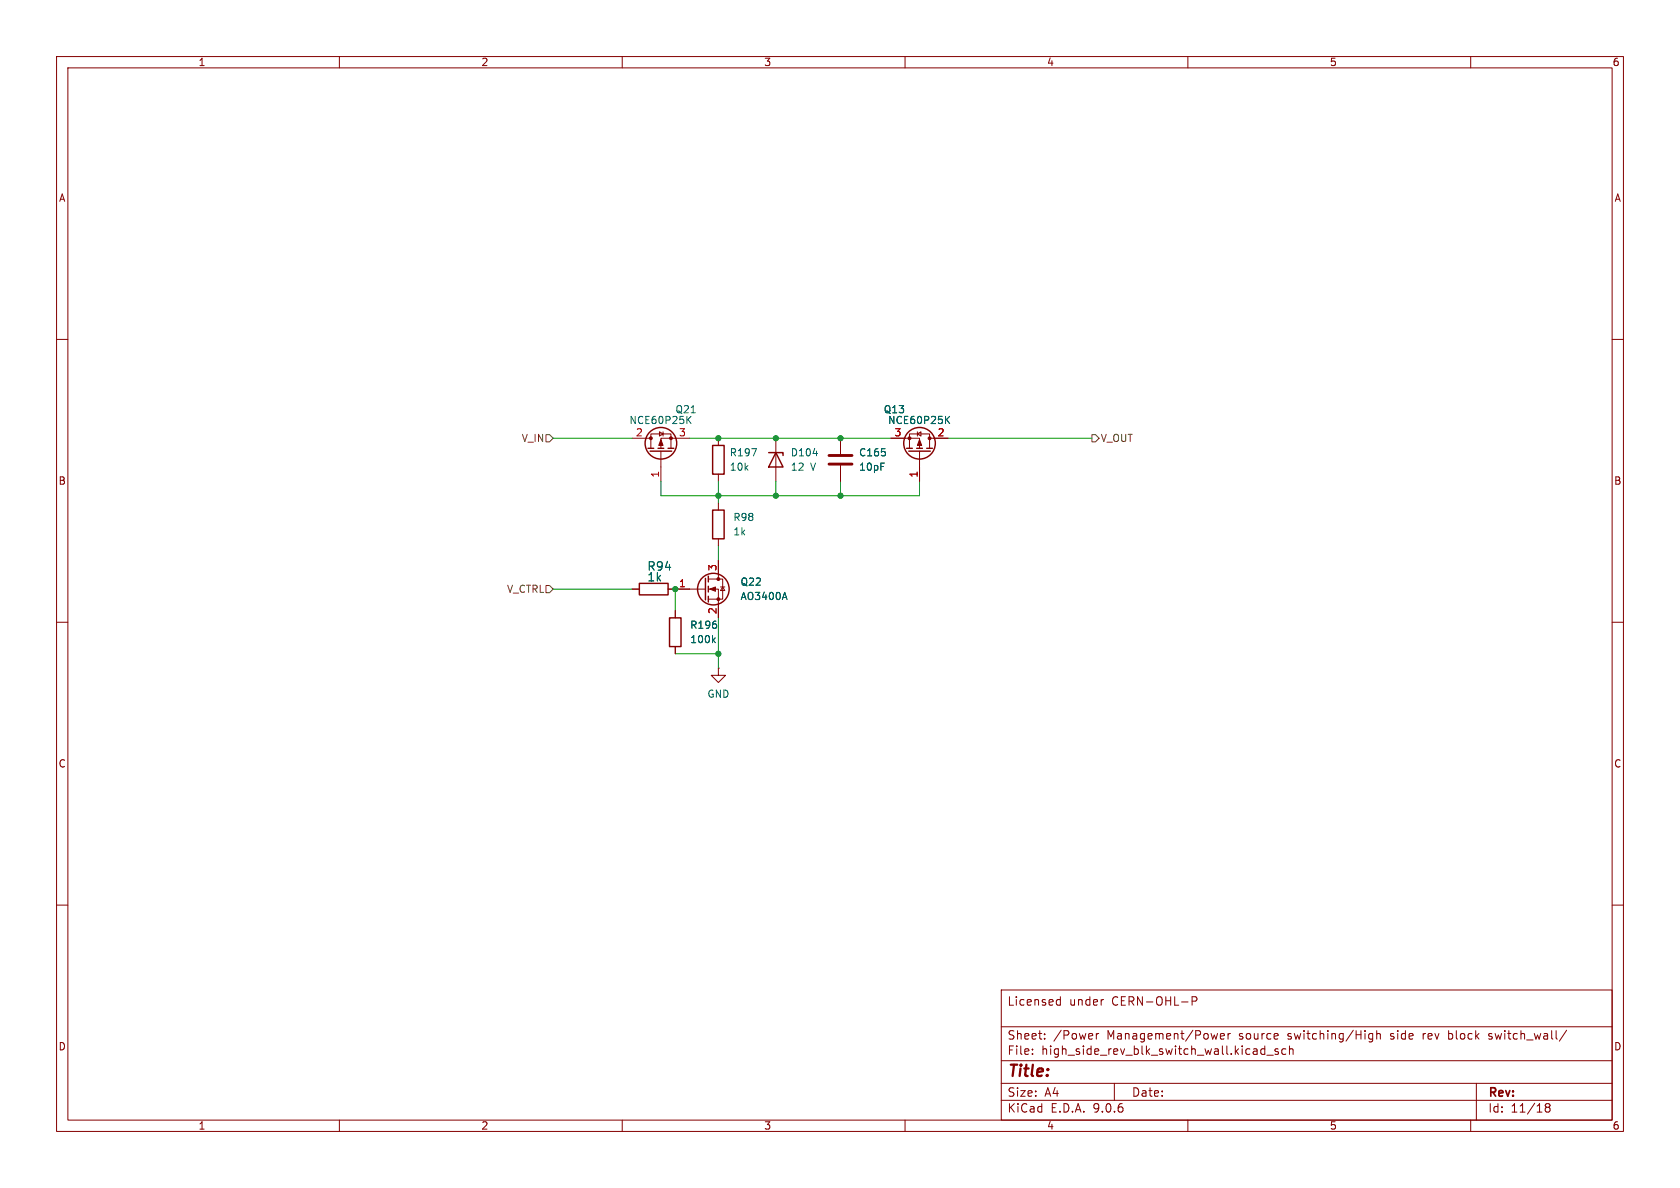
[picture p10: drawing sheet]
(kicad_sch
 (version 20250114)
 (generator "eeschema")
 (generator_version "9.0")
 (paper "A4")
 (title_block
  (comment 1 "Licensed under CERN-OHL-P"))
 (lib_symbols
  (symbol "Device:C"
   (pin_numbers (hide yes))
   (pin_names
    (offset 0.254)) (exclude_from_sim no) (in_bom yes) (on_board yes)
   (property "Reference" "C" (at 0.635 2.54 0) (effects (font (size 1.27 1.27)) (justify left)))
   (property "Value" "C" (at 0.635 -2.54 0) (effects (font (size 1.27 1.27)) (justify left)))
   (property "Footprint" "" (at 0.9652 -3.81 0) (effects (font (size 1.27 1.27)) (hide yes)))
   (property "Datasheet" "~" (at 0 0 0) (effects (font (size 1.27 1.27)) (hide yes)))
   (property "Description" "Unpolarized capacitor" (at 0 0 0) (effects (font (size 1.27 1.27)) (hide yes)))
   (symbol "C_0_1"
    (polyline (pts (xy -2.032 0.762) (xy 2.032 0.762)) (stroke (width 0.508) (type default)) (fill (type none)))
    (polyline (pts (xy -2.032 -0.762) (xy 2.032 -0.762)) (stroke (width 0.508) (type default)) (fill (type none))))
   (symbol "C_1_1"
    (pin passive line (at 0 3.81 270) (length 2.794) (name "~" (effects (font (size 1.27 1.27)))) (number "1" (effects (font (size 1.27 1.27)))))
    (pin passive line (at 0 -3.81 90) (length 2.794) (name "~" (effects (font (size 1.27 1.27)))) (number "2" (effects (font (size 1.27 1.27))))))
   (embedded_fonts no))
  (symbol "Device:D_Zener"
   (pin_numbers (hide yes))
   (pin_names
    (offset 1.016) (hide yes)) (exclude_from_sim no) (in_bom yes) (on_board yes)
   (property "Reference" "D" (at 0 2.54 0) (effects (font (size 1.27 1.27))))
   (property "Value" "D_Zener" (at 0 -2.54 0) (effects (font (size 1.27 1.27))))
   (property "Footprint" "" (at 0 0 0) (effects (font (size 1.27 1.27)) (hide yes)))
   (property "Datasheet" "~" (at 0 0 0) (effects (font (size 1.27 1.27)) (hide yes)))
   (property "Description" "Zener diode" (at 0 0 0) (effects (font (size 1.27 1.27)) (hide yes)))
   (symbol "D_Zener_0_1"
    (polyline (pts (xy -1.27 -1.27) (xy -1.27 1.27) (xy -0.762 1.27)) (stroke (width 0.254) (type default)) (fill (type none)))
    (polyline (pts (xy 1.27 0) (xy -1.27 0)) (stroke (width 0) (type default)) (fill (type none)))
    (polyline (pts (xy 1.27 -1.27) (xy 1.27 1.27) (xy -1.27 0) (xy 1.27 -1.27)) (stroke (width 0.254) (type default)) (fill (type none))))
   (symbol "D_Zener_1_1"
    (pin passive line (at -3.81 0 0) (length 2.54) (name "K" (effects (font (size 1.27 1.27)))) (number "1" (effects (font (size 1.27 1.27)))))
    (pin passive line (at 3.81 0 180) (length 2.54) (name "A" (effects (font (size 1.27 1.27)))) (number "2" (effects (font (size 1.27 1.27))))))
   (embedded_fonts no))
  (symbol "Device:R"
   (pin_numbers (hide yes))
   (pin_names
    (offset 0)) (exclude_from_sim no) (in_bom yes) (on_board yes)
   (property "Reference" "R" (at 2.032 0 90) (effects (font (size 1.27 1.27))))
   (property "Value" "R" (at 0 0 90) (effects (font (size 1.27 1.27))))
   (property "Footprint" "" (at -1.778 0 90) (effects (font (size 1.27 1.27)) (hide yes)))
   (property "Datasheet" "~" (at 0 0 0) (effects (font (size 1.27 1.27)) (hide yes)))
   (property "Description" "Resistor" (at 0 0 0) (effects (font (size 1.27 1.27)) (hide yes)))
   (symbol "R_0_1"
    (rectangle (start -1.016 -2.54) (end 1.016 2.54) (stroke (width 0.254) (type default)) (fill (type none))))
   (symbol "R_1_1"
    (pin passive line (at 0 3.81 270) (length 1.27) (name "~" (effects (font (size 1.27 1.27)))) (number "1" (effects (font (size 1.27 1.27)))))
    (pin passive line (at 0 -3.81 90) (length 1.27) (name "~" (effects (font (size 1.27 1.27)))) (number "2" (effects (font (size 1.27 1.27))))))
   (embedded_fonts no))
  (symbol "Transistor_FET:2N7002"
   (pin_names
    (offset 0) (hide yes)) (exclude_from_sim no) (in_bom yes) (on_board yes)
   (property "Reference" "Q" (at 5.08 1.905 0) (effects (font (size 1.27 1.27)) (justify left)))
   (property "Value" "2N7002" (at 5.08 0 0) (effects (font (size 1.27 1.27)) (justify left)))
   (property "Footprint" "Package_TO_SOT_SMD:SOT-23" (at 5.08 -1.905 0) (effects (font (size 1.27 1.27)
    (italic yes)) (justify left) (hide yes)))
   (property "Datasheet" "https://www.onsemi.com/pub/Collateral/NDS7002A-D.PDF" (at 5.08 -3.81 0) (effects (font (size 1.27 1.27)) (justify left) (hide yes)))
   (property "Description" "0.115A Id, 60V Vds, N-Channel MOSFET, SOT-23" (at 0 0 0) (effects (font (size 1.27 1.27)) (hide yes)))
   (symbol "2N7002_0_1"
    (polyline (pts (xy 0.254 1.905) (xy 0.254 -1.905)) (stroke (width 0.254) (type default)) (fill (type none)))
    (polyline (pts (xy 0.254 0) (xy -2.54 0)) (stroke (width 0) (type default)) (fill (type none)))
    (polyline (pts (xy 0.762 2.286) (xy 0.762 1.27)) (stroke (width 0.254) (type default)) (fill (type none)))
    (polyline (pts (xy 0.762 0.508) (xy 0.762 -0.508)) (stroke (width 0.254) (type default)) (fill (type none)))
    (polyline (pts (xy 0.762 -1.27) (xy 0.762 -2.286)) (stroke (width 0.254) (type default)) (fill (type none)))
    (polyline (pts (xy 0.762 -1.778) (xy 3.302 -1.778) (xy 3.302 1.778) (xy 0.762 1.778)) (stroke (width 0) (type default)) (fill (type none)))
    (polyline (pts (xy 1.016 0) (xy 2.032 0.381) (xy 2.032 -0.381) (xy 1.016 0)) (stroke (width 0) (type default)) (fill (type outline)))
    (circle (center 1.651 0) (radius 2.794) (stroke (width 0.254) (type default)) (fill (type none)))
    (polyline (pts (xy 2.54 2.54) (xy 2.54 1.778)) (stroke (width 0) (type default)) (fill (type none)))
    (circle (center 2.54 1.778) (radius 0.254) (stroke (width 0) (type default)) (fill (type outline)))
    (circle (center 2.54 -1.778) (radius 0.254) (stroke (width 0) (type default)) (fill (type outline)))
    (polyline (pts (xy 2.54 -2.54) (xy 2.54 0) (xy 0.762 0)) (stroke (width 0) (type default)) (fill (type none)))
    (polyline (pts (xy 2.921 0.381) (xy 3.683 0.381)) (stroke (width 0) (type default)) (fill (type none)))
    (polyline (pts (xy 3.302 0.381) (xy 2.921 -0.254) (xy 3.683 -0.254) (xy 3.302 0.381)) (stroke (width 0) (type default)) (fill (type none))))
   (symbol "2N7002_1_1"
    (pin input line (at -5.08 0 0) (length 2.54) (name "G" (effects (font (size 1.27 1.27)))) (number "1" (effects (font (size 1.27 1.27)))))
    (pin passive line (at 2.54 5.08 270) (length 2.54) (name "D" (effects (font (size 1.27 1.27)))) (number "3" (effects (font (size 1.27 1.27)))))
    (pin passive line (at 2.54 -5.08 90) (length 2.54) (name "S" (effects (font (size 1.27 1.27)))) (number "2" (effects (font (size 1.27 1.27))))))
   (embedded_fonts no))
  (symbol "Transistor_FET:Q_PMOS_GDS"
   (pin_names
    (offset 0) (hide yes)) (exclude_from_sim no) (in_bom yes) (on_board yes)
   (property "Reference" "Q" (at 5.08 1.905 0) (effects (font (size 1.27 1.27)) (justify left)))
   (property "Value" "Q_PMOS_GDS" (at 5.08 0 0) (effects (font (size 1.27 1.27)) (justify left)))
   (property "Footprint" "" (at 5.08 2.54 0) (effects (font (size 1.27 1.27)) (hide yes)))
   (property "Datasheet" "~" (at 0 0 0) (effects (font (size 1.27 1.27)) (hide yes)))
   (property "Description" "P-MOSFET transistor, gate/drain/source" (at 0 0 0) (effects (font (size 1.27 1.27)) (hide yes)))
   (symbol "Q_PMOS_GDS_0_1"
    (polyline (pts (xy 0.254 1.905) (xy 0.254 -1.905)) (stroke (width 0.254) (type default)) (fill (type none)))
    (polyline (pts (xy 0.254 0) (xy -2.54 0)) (stroke (width 0) (type default)) (fill (type none)))
    (polyline (pts (xy 0.762 2.286) (xy 0.762 1.27)) (stroke (width 0.254) (type default)) (fill (type none)))
    (polyline (pts (xy 0.762 1.778) (xy 3.302 1.778) (xy 3.302 -1.778) (xy 0.762 -1.778)) (stroke (width 0) (type default)) (fill (type none)))
    (polyline (pts (xy 0.762 0.508) (xy 0.762 -0.508)) (stroke (width 0.254) (type default)) (fill (type none)))
    (polyline (pts (xy 0.762 -1.27) (xy 0.762 -2.286)) (stroke (width 0.254) (type default)) (fill (type none)))
    (circle (center 1.651 0) (radius 2.794) (stroke (width 0.254) (type default)) (fill (type none)))
    (polyline (pts (xy 2.286 0) (xy 1.27 0.381) (xy 1.27 -0.381) (xy 2.286 0)) (stroke (width 0) (type default)) (fill (type outline)))
    (polyline (pts (xy 2.54 2.54) (xy 2.54 1.778)) (stroke (width 0) (type default)) (fill (type none)))
    (circle (center 2.54 1.778) (radius 0.254) (stroke (width 0) (type default)) (fill (type outline)))
    (circle (center 2.54 -1.778) (radius 0.254) (stroke (width 0) (type default)) (fill (type outline)))
    (polyline (pts (xy 2.54 -2.54) (xy 2.54 0) (xy 0.762 0)) (stroke (width 0) (type default)) (fill (type none)))
    (polyline (pts (xy 2.921 -0.381) (xy 3.683 -0.381)) (stroke (width 0) (type default)) (fill (type none)))
    (polyline (pts (xy 3.302 -0.381) (xy 2.921 0.254) (xy 3.683 0.254) (xy 3.302 -0.381)) (stroke (width 0) (type default)) (fill (type none))))
   (symbol "Q_PMOS_GDS_1_1"
    (pin input line (at -5.08 0 0) (length 2.54) (name "G" (effects (font (size 1.27 1.27)))) (number "1" (effects (font (size 1.27 1.27)))))
    (pin passive line (at 2.54 5.08 270) (length 2.54) (name "D" (effects (font (size 1.27 1.27)))) (number "2" (effects (font (size 1.27 1.27)))))
    (pin passive line (at 2.54 -5.08 90) (length 2.54) (name "S" (effects (font (size 1.27 1.27)))) (number "3" (effects (font (size 1.27 1.27))))))
   (embedded_fonts no))
  (symbol "power:GND"
   (power)
   (pin_numbers (hide yes))
   (pin_names
    (offset 0) (hide yes)) (exclude_from_sim no) (in_bom yes) (on_board yes)
   (property "Reference" "#PWR" (at 0 -6.35 0) (effects (font (size 1.27 1.27)) (hide yes)))
   (property "Value" "GND" (at 0 -3.81 0) (effects (font (size 1.27 1.27))))
   (property "Footprint" "" (at 0 0 0) (effects (font (size 1.27 1.27)) (hide yes)))
   (property "Datasheet" "" (at 0 0 0) (effects (font (size 1.27 1.27)) (hide yes)))
   (property "Description" "Power symbol creates a global label with name \"GND\" , ground" (at 0 0 0) (effects (font (size 1.27 1.27)) (hide yes)))
   (symbol "GND_0_1"
    (polyline (pts (xy 0 0) (xy 0 -1.27) (xy 1.27 -1.27) (xy 0 -2.54) (xy -1.27 -1.27) (xy 0 -1.27)) (stroke (width 0) (type default)) (fill (type none))))
   (symbol "GND_1_1"
    (pin power_in line (at 0 0 270) (length 0) (name "~" (effects (font (size 1.27 1.27)))) (number "1" (effects (font (size 1.27 1.27))))))
   (embedded_fonts no)))
 (junction
  (at 148.59 87.63)
  (diameter 0)
  (color 0 0 0 0))
 (junction
  (at 148.59 77.47)
  (diameter 0)
  (color 0 0 0 0))
 (junction
  (at 127 87.63)
  (diameter 0)
  (color 0 0 0 0))
 (junction
  (at 137.16 87.63)
  (diameter 0)
  (color 0 0 0 0))
 (junction
  (at 137.16 77.47)
  (diameter 0)
  (color 0 0 0 0))
 (junction
  (at 119.38 104.14)
  (diameter 0)
  (color 0 0 0 0))
 (junction
  (at 127 115.57)
  (diameter 0)
  (color 0 0 0 0))
 (junction
  (at 127 77.47)
  (diameter 0)
  (color 0 0 0 0))
 (wire
  (pts (xy 127 87.63) (xy 137.16 87.63))
  (stroke (width 0) (type default)))
 (wire
  (pts (xy 97.79 77.47) (xy 111.76 77.47))
  (stroke (width 0) (type default)))
 (wire
  (pts (xy 148.59 85.09) (xy 148.59 87.63))
  (stroke (width 0) (type default)))
 (wire
  (pts (xy 148.59 77.47) (xy 157.48 77.47))
  (stroke (width 0) (type default)))
 (wire
  (pts (xy 162.56 87.63) (xy 148.59 87.63))
  (stroke (width 0) (type default)))
 (wire
  (pts (xy 137.16 85.09) (xy 137.16 87.63))
  (stroke (width 0) (type default)))
 (wire
  (pts (xy 121.92 77.47) (xy 127 77.47))
  (stroke (width 0) (type default)))
 (wire
  (pts (xy 127 85.09) (xy 127 87.63))
  (stroke (width 0) (type default)))
 (wire
  (pts (xy 119.38 104.14) (xy 119.38 107.95))
  (stroke (width 0) (type default)))
 (wire
  (pts (xy 127 115.57) (xy 119.38 115.57))
  (stroke (width 0) (type default)))
 (wire
  (pts (xy 137.16 87.63) (xy 148.59 87.63))
  (stroke (width 0) (type default)))
 (wire
  (pts (xy 167.64 77.47) (xy 193.04 77.47))
  (stroke (width 0) (type default)))
 (wire
  (pts (xy 97.79 104.14) (xy 111.76 104.14))
  (stroke (width 0) (type default)))
 (wire
  (pts (xy 162.56 85.09) (xy 162.56 87.63))
  (stroke (width 0) (type default)))
 (wire
  (pts (xy 127 109.22) (xy 127 115.57))
  (stroke (width 0) (type default)))
 (wire
  (pts (xy 116.84 87.63) (xy 116.84 85.09))
  (stroke (width 0) (type default)))
 (wire
  (pts (xy 116.84 87.63) (xy 127 87.63))
  (stroke (width 0) (type default)))
 (wire
  (pts (xy 127 87.63) (xy 127 88.9))
  (stroke (width 0) (type default)))
 (wire
  (pts (xy 127 96.52) (xy 127 99.06))
  (stroke (width 0) (type default)))
 (wire
  (pts (xy 148.59 77.47) (xy 137.16 77.47))
  (stroke (width 0) (type default)))
 (wire
  (pts (xy 127 118.11) (xy 127 115.57))
  (stroke (width 0) (type default)))
 (wire
  (pts (xy 127 77.47) (xy 137.16 77.47))
  (stroke (width 0) (type default)))
 (hierarchical_label "V_OUT"
  (shape output)
  (at 193.04 77.47 0)
  (effects (font (size 1.27 1.27)) (justify left)))
 (hierarchical_label "V_CTRL"
  (shape input)
  (at 97.79 104.14 180)
  (effects (font (size 1.27 1.27)) (justify right)))
 (hierarchical_label "V_IN"
  (shape input)
  (at 97.79 77.47 180)
  (effects (font (size 1.27 1.27)) (justify right)))
 (symbol
  (lib_id "Device:R")
  (at 115.57 104.14 270)
  (unit 1)
  (exclude_from_sim no)
  (in_bom yes)
  (on_board yes)
  (dnp no)
  (property "Reference" "R94" (at 114.3 100.965 90) (effects (font (size 1.4986 1.4986)) (justify left bottom)))
  (property "Value" "1k" (at 114.3 102.87 90) (effects (font (size 1.4986 1.4986)) (justify left bottom)))
  (property "Footprint" "Resistor_SMD:R_0603_1608Metric" (at 115.57 104.14 0) (effects (font (size 1.27 1.27)) (hide yes)))
  (property "Datasheet" "https://datasheet.lcsc.com/lcsc/2206010130_UNI-ROYAL-Uniroyal-Elec-0603WAF1001T5E_C21190.pdf" (at 115.57 104.14 0) (effects (font (size 1.27 1.27)) (hide yes)))
  (property "Description" "" (at 115.57 104.14 0) (effects (font (size 1.27 1.27)) (hide yes)))
  (property "LCSC Part" "C21190" (at 115.57 104.14 0) (effects (font (size 1.27 1.27)) (hide yes)))
  (pin "1")
  (pin "2"))
 (symbol
  (lib_id "Transistor_FET:Q_PMOS_GDS")
  (at 162.56 80.01 270)
  (mirror x)
  (unit 1)
  (exclude_from_sim no)
  (in_bom yes)
  (on_board yes)
  (dnp no)
  (property "Reference" "Q13" (at 158.115 72.39 90) (effects (font (size 1.27 1.27))))
  (property "Value" "NCE60P25K" (at 162.56 74.295 90) (effects (font (size 1.27 1.27))))
  (property "Footprint" "Package_TO_SOT_SMD:TO-252-2" (at 165.1 74.93 0) (effects (font (size 1.27 1.27)) (hide yes)))
  (property "Datasheet" "https://www.lcsc.com/datasheet/C130105.pdf" (at 162.56 80.01 0) (effects (font (size 1.27 1.27)) (hide yes)))
  (property "Description" "P-MOSFET transistor, gate/drain/source" (at 162.56 80.01 0) (effects (font (size 1.27 1.27)) (hide yes)))
  (property "LCSC Part" "C130105" (at 162.56 80.01 90) (effects (font (size 1.27 1.27)) (hide yes)))
  (pin "1")
  (pin "2")
  (pin "3"))
 (symbol
  (lib_id "Device:R")
  (at 119.38 111.76 0)
  (unit 1)
  (exclude_from_sim no)
  (in_bom yes)
  (on_board yes)
  (dnp no)
  (fields_autoplaced yes)
  (property "Reference" "R196" (at 121.92 110.4899 0) (effects (font (size 1.27 1.27)) (justify left)))
  (property "Value" "100k" (at 121.92 113.0299 0) (effects (font (size 1.27 1.27)) (justify left)))
  (property "Footprint" "Resistor_SMD:R_0603_1608Metric" (at 117.602 111.76 90) (effects (font (size 1.27 1.27)) (hide yes)))
  (property "Datasheet" "https://datasheet.lcsc.com/lcsc/2206010045_UNI-ROYAL-Uniroyal-Elec-0603WAF1003T5E_C25803.pdf" (at 119.38 111.76 0) (effects (font (size 1.27 1.27)) (hide yes)))
  (property "Description" "" (at 119.38 111.76 0) (effects (font (size 1.27 1.27)) (hide yes)))
  (property "LCSC Part" "C25803" (at 119.38 111.76 90) (effects (font (size 1.27 1.27)) (hide yes)))
  (pin "1")
  (pin "2"))
 (symbol
  (lib_id "Device:R")
  (at 127 81.28 0)
  (unit 1)
  (exclude_from_sim no)
  (in_bom yes)
  (on_board yes)
  (dnp no)
  (property "Reference" "R197" (at 128.905 80.0099 0) (effects (font (size 1.27 1.27)) (justify left)))
  (property "Value" "10k" (at 128.905 82.5499 0) (effects (font (size 1.27 1.27)) (justify left)))
  (property "Footprint" "Resistor_SMD:R_0603_1608Metric" (at 125.222 81.28 90) (effects (font (size 1.27 1.27)) (hide yes)))
  (property "Datasheet" "https://datasheet.lcsc.com/lcsc/2206010045_UNI-ROYAL-Uniroyal-Elec-0603WAF1002T5E_C25804.pdf" (at 127 81.28 0) (effects (font (size 1.27 1.27)) (hide yes)))
  (property "Description" "" (at 127 81.28 0) (effects (font (size 1.27 1.27)) (hide yes)))
  (property "LCSC Part" "C25804" (at 127 81.28 90) (effects (font (size 1.27 1.27)) (hide yes)))
  (pin "1")
  (pin "2"))
 (symbol
  (lib_id "Device:R")
  (at 127 92.71 0)
  (unit 1)
  (exclude_from_sim no)
  (in_bom yes)
  (on_board yes)
  (dnp no)
  (fields_autoplaced yes)
  (property "Reference" "R98" (at 129.54 91.4399 0) (effects (font (size 1.27 1.27)) (justify left)))
  (property "Value" "1k" (at 129.54 93.9799 0) (effects (font (size 1.27 1.27)) (justify left)))
  (property "Footprint" "Resistor_SMD:R_0603_1608Metric" (at 125.222 92.71 90) (effects (font (size 1.27 1.27)) (hide yes)))
  (property "Datasheet" "https://datasheet.lcsc.com/lcsc/2206010130_UNI-ROYAL-Uniroyal-Elec-0603WAF1001T5E_C21190.pdf" (at 127 92.71 0) (effects (font (size 1.27 1.27)) (hide yes)))
  (property "Description" "" (at 127 92.71 0) (effects (font (size 1.27 1.27)) (hide yes)))
  (property "LCSC Part" "C21190" (at 127 92.71 90) (effects (font (size 1.27 1.27)) (hide yes)))
  (pin "1")
  (pin "2"))
 (symbol
  (lib_id "Transistor_FET:2N7002")
  (at 124.46 104.14 0)
  (unit 1)
  (exclude_from_sim no)
  (in_bom yes)
  (on_board yes)
  (dnp no)
  (fields_autoplaced yes)
  (property "Reference" "Q22" (at 130.81 102.8699 0) (effects (font (size 1.27 1.27)) (justify left)))
  (property "Value" "AO3400A" (at 130.81 105.4099 0) (effects (font (size 1.27 1.27)) (justify left)))
  (property "Footprint" "Package_TO_SOT_SMD:SOT-23" (at 129.54 106.045 0) (effects (font (size 1.27 1.27)
    (italic yes)) (justify left) (hide yes)))
  (property "Datasheet" "https://www.lcsc.com/datasheet/C20917.pdf" (at 124.46 104.14 0) (effects (font (size 1.27 1.27)) (justify left) (hide yes)))
  (property "Description" "0.115A Id, 60V Vds, N-Channel MOSFET, SOT-23" (at 124.46 104.14 0) (effects (font (size 1.27 1.27)) (hide yes)))
  (property "LCSC Part" "C20917" (at 124.46 104.14 0) (effects (font (size 1.27 1.27)) (hide yes)))
  (pin "1")
  (pin "2")
  (pin "3"))
 (symbol
  (lib_id "Transistor_FET:Q_PMOS_GDS")
  (at 116.84 80.01 90)
  (unit 1)
  (exclude_from_sim no)
  (in_bom yes)
  (on_board yes)
  (dnp no)
  (property "Reference" "Q21" (at 121.285 72.39 90) (effects (font (size 1.27 1.27))))
  (property "Value" "NCE60P25K" (at 116.84 74.295 90) (effects (font (size 1.27 1.27))))
  (property "Footprint" "Package_TO_SOT_SMD:TO-252-2" (at 114.3 74.93 0) (effects (font (size 1.27 1.27)) (hide yes)))
  (property "Datasheet" "https://www.lcsc.com/datasheet/C130105.pdf" (at 116.84 80.01 0) (effects (font (size 1.27 1.27)) (hide yes)))
  (property "Description" "P-MOSFET transistor, gate/drain/source" (at 116.84 80.01 0) (effects (font (size 1.27 1.27)) (hide yes)))
  (property "LCSC Part" "C130105" (at 116.84 80.01 90) (effects (font (size 1.27 1.27)) (hide yes)))
  (pin "1")
  (pin "2")
  (pin "3"))
 (symbol
  (lib_id "power:GND")
  (at 127 118.11 0)
  (unit 1)
  (exclude_from_sim no)
  (in_bom yes)
  (on_board yes)
  (dnp no)
  (fields_autoplaced yes)
  (property "Reference" "#PWR07" (at 127 124.46 0) (effects (font (size 1.27 1.27)) (hide yes)))
  (property "Value" "GND" (at 127 122.682 0) (effects (font (size 1.27 1.27))))
  (property "Footprint" "" (at 127 118.11 0) (effects (font (size 1.27 1.27)) (hide yes)))
  (property "Datasheet" "" (at 127 118.11 0) (effects (font (size 1.27 1.27)) (hide yes)))
  (property "Description" "Power symbol creates a global label with name \"GND\" , ground" (at 127 118.11 0) (effects (font (size 1.27 1.27)) (hide yes)))
  (pin "1"))
 (symbol
  (lib_id "Device:D_Zener")
  (at 137.16 81.28 270)
  (unit 1)
  (exclude_from_sim no)
  (in_bom yes)
  (on_board yes)
  (dnp no)
  (property "Reference" "D104" (at 139.7 80.01 90) (effects (font (size 1.27 1.27)) (justify left)))
  (property "Value" "12 V" (at 139.7 82.55 90) (effects (font (size 1.27 1.27)) (justify left)))
  (property "Footprint" "Diode_SMD:D_SOD-123" (at 137.16 81.28 0) (effects (font (size 1.27 1.27)) (hide yes)))
  (property "Datasheet" "https://datasheet.lcsc.com/lcsc/2304140030_Diodes-Incorporated-DDZ12C-7_C151340.pdf" (at 137.16 81.28 0) (effects (font (size 1.27 1.27)) (hide yes)))
  (property "Description" "" (at 137.16 81.28 0) (effects (font (size 1.27 1.27)) (hide yes)))
  (property "LCSC Part" "C151340" (at 137.16 81.28 90) (effects (font (size 1.27 1.27)) (hide yes)))
  (pin "1")
  (pin "2"))
 (symbol
  (lib_id "Device:C")
  (at 148.59 81.28 0)
  (unit 1)
  (exclude_from_sim no)
  (in_bom yes)
  (on_board yes)
  (dnp no)
  (fields_autoplaced yes)
  (property "Reference" "C165" (at 151.765 80.0099 0) (effects (font (size 1.27 1.27)) (justify left)))
  (property "Value" "10pF" (at 151.765 82.5499 0) (effects (font (size 1.27 1.27)) (justify left)))
  (property "Footprint" "Capacitor_SMD:C_0603_1608Metric" (at 149.5552 85.09 0) (effects (font (size 1.27 1.27)) (hide yes)))
  (property "Datasheet" "https://datasheet.lcsc.com/lcsc/1810261513_Samsung-Electro-Mechanics-CL10C100JB8NNNC_C1634.pdf" (at 148.59 81.28 0) (effects (font (size 1.27 1.27)) (hide yes)))
  (property "Description" "Unpolarized capacitor" (at 148.59 81.28 0) (effects (font (size 1.27 1.27)) (hide yes)))
  (property "LCSC Part" "C1634" (at 148.59 81.28 0) (effects (font (size 1.27 1.27)) (hide yes)))
  (pin "1")
  (pin "2")))
